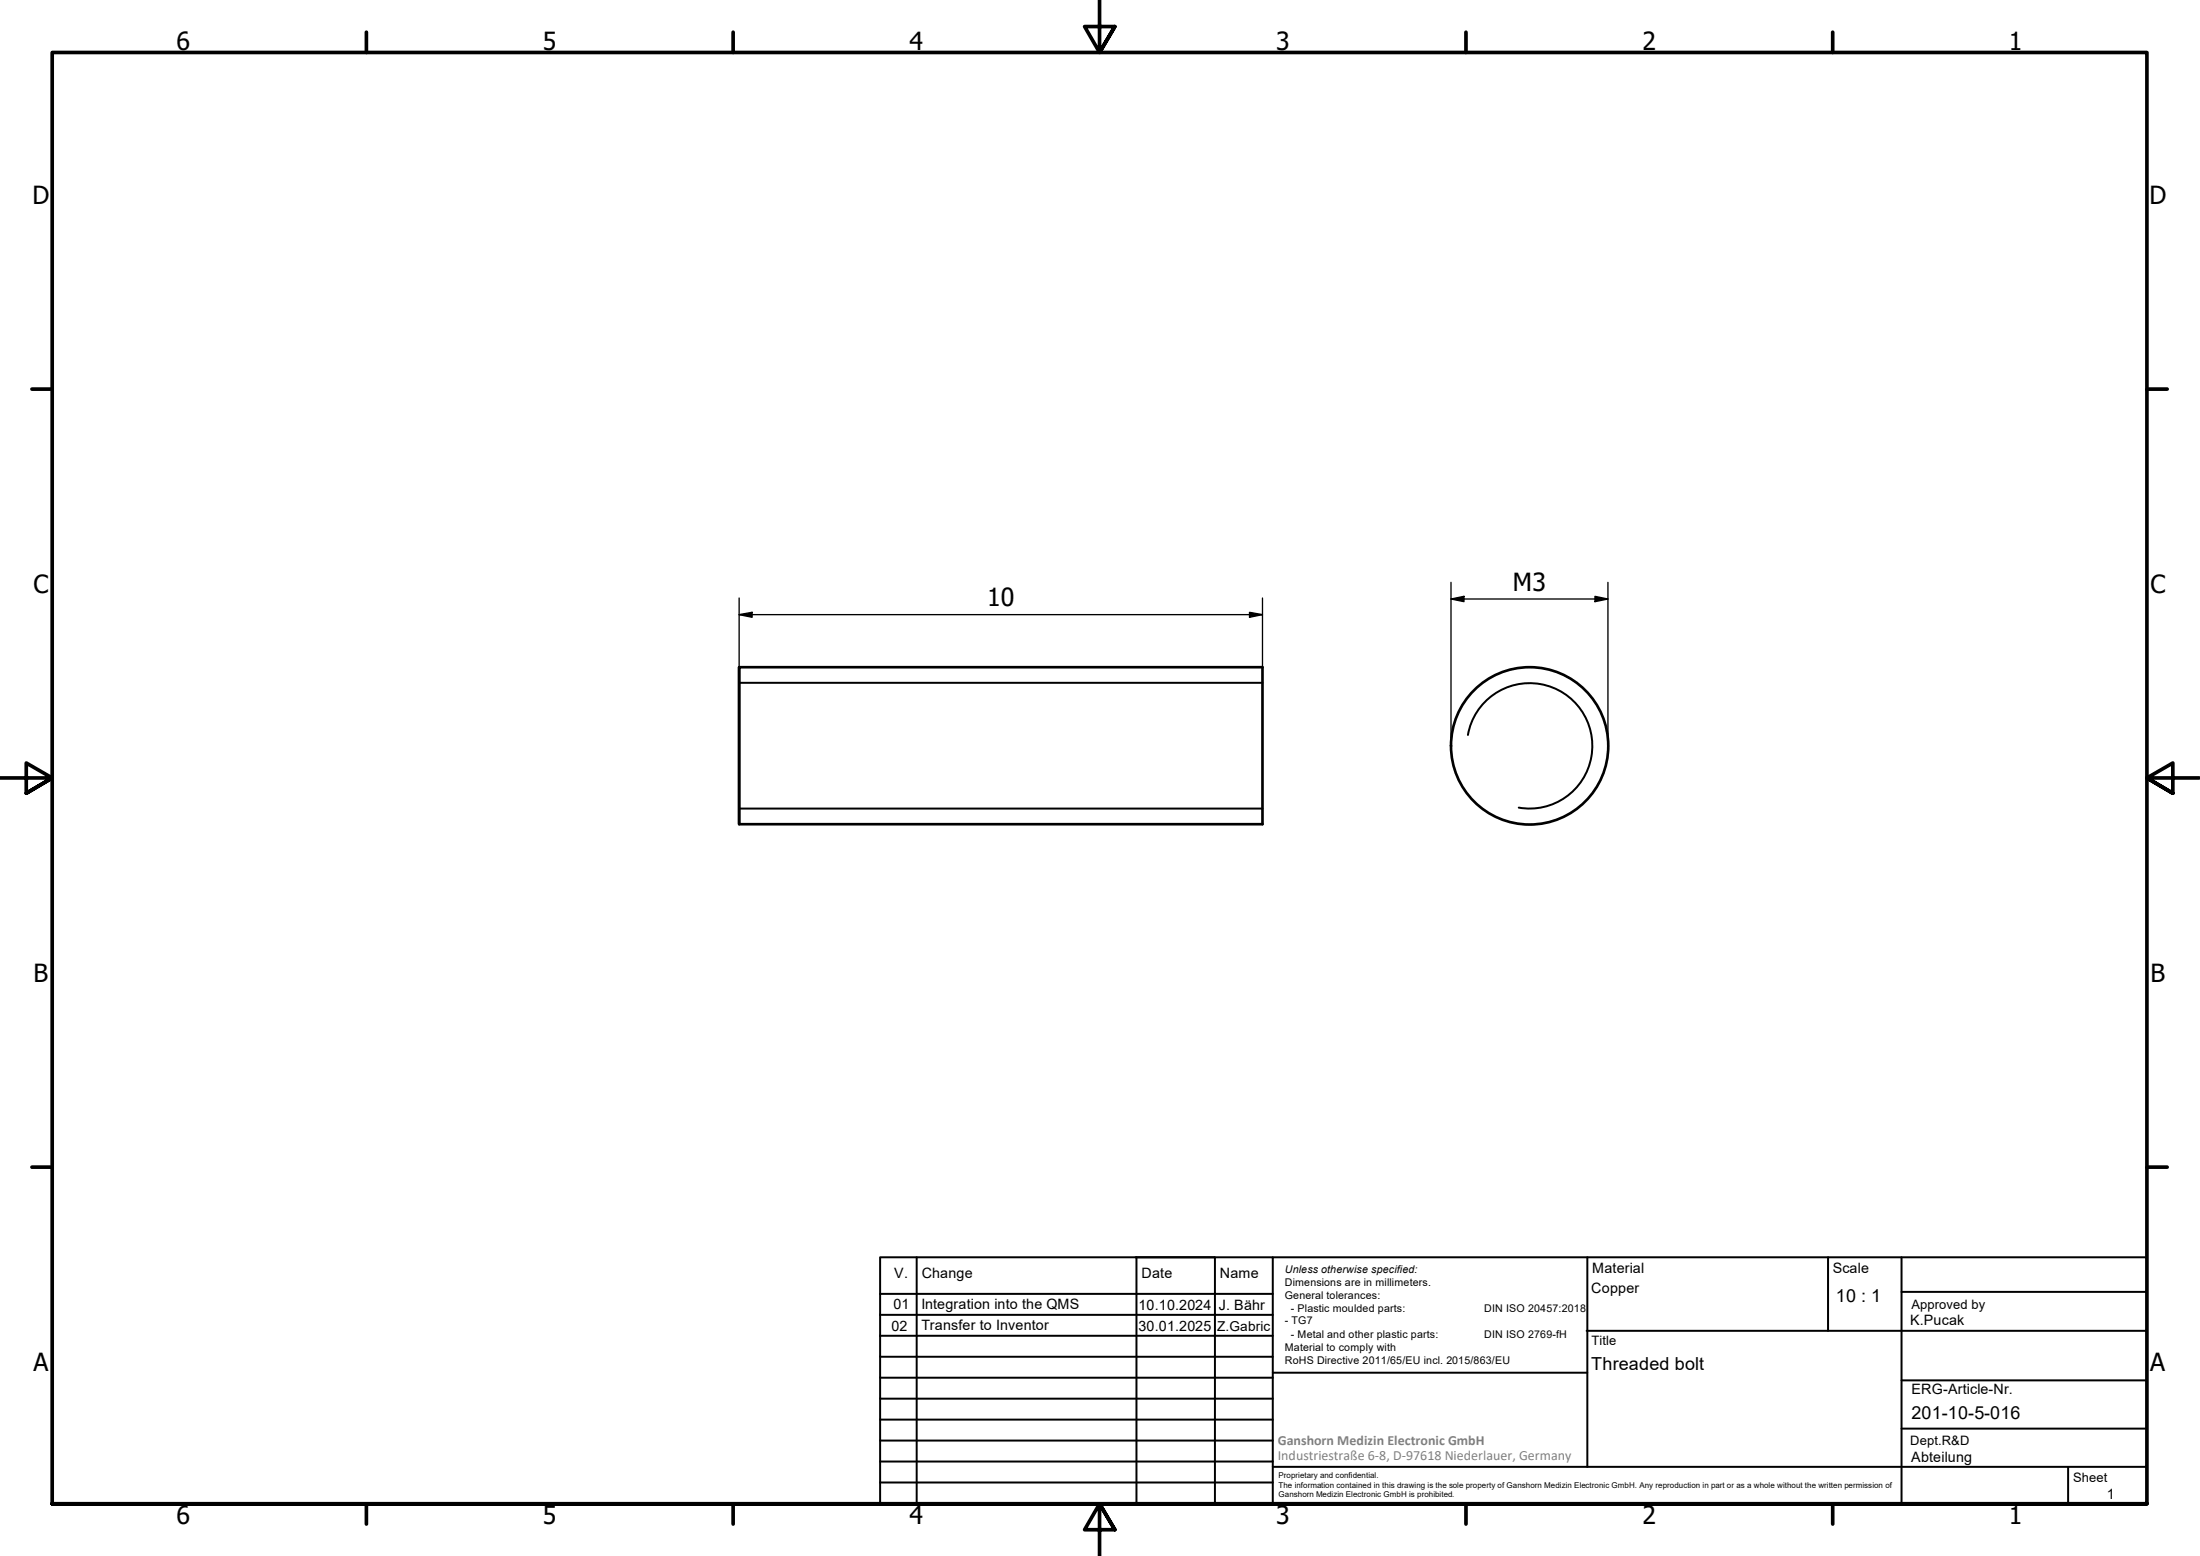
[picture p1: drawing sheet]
<svg xmlns="http://www.w3.org/2000/svg" width="420mm" height="297mm" viewBox="0 0 420 297" stroke-linecap="round" stroke-linejoin="round" font-family="sans-serif">
<!-- layer: Visible (ISO) -->
<g fill="none" stroke="#000" stroke-width=".51">
<path d="M141.2 127.4h99.9v29.9h-99.9zM141.2 127.4v29.9"/>
<circle cx="292.1" cy="142.4" r="15"/>
</g>
<!-- layer: Visible Narrow (ISO) -->
<path d="M141.2 130.4h99.9M141.2 154.4h99.9M280.3 140.3a12 12 0 0 1 13.9-9.7 12 12 0 0 1 9.7 13.9 12 12 0 0 1-13.8 9.7" fill="none" stroke="#000" stroke-width=".38"/>
<!-- layer: Border (ISO) -->
<g fill="none" stroke="#000" stroke-width=".7">
<path d="M70 6.1v3.9M140 6.1v3.9M210 0v10l-2.9-4.9h5.8l-2.9 4.9 2.9-4.9M280 6.1v3.9M350 6.1v3.9M6.1 74.3h3.9M410 74.3h3.9M0 148.5h10l-5-2.8v5.7l5-2.9-5 2.9M420 148.5h-10l5-2.8v5.7l-5-2.9 5 2.9M6.1 222.8h3.9M410 222.8h3.9M10 287.1v-277.1h400v277.1h-400h400"/>
<path d="M70 287.1v3.8M140 287.1v3.8M212.9 292l-2.9-4.9 2.9 4.9h-5.8l2.9-4.9v9.9M280 287.1v3.8M350 287.1v3.8"/>
</g>
<!-- layer: TitleBlock -->
<g fill="none" stroke="#000" stroke-width=".38">
<path d="M168.1 251h75M168.1 247h75M168.1 255h75M168.1 259h75M175.1 240v47M216.9 240h15M217 240v47M232 240v47M243.1 240.1v46.9h-75v-47h241.9v47.1h-167M303 254h107M303.1 240v40M349.1 240v14"/>
<path d="M363.2 240v47.1M363.2 246.6h46.8M168.1 271h75M168.1 263h75M168.1 267h75M168.1 275h75M168.1 279h75M243.1 262.1h60M363.2 272.7h46.8M363.2 263.5h46.8M168.1 283h75M216.9 287h15"/>
<path d="M243.1 280h166.9M395 280.1v7"/>
</g>
<!-- layer: Dimension (ISO) -->
<path d="M141.2 117.3l2.4-.4v.9zM141.2 117.3h99.9M141.2 114.2v13.2M238.6 116.9l2.5 .4-2.5 .5zM241.1 114.2v13.2M277.1 114.3l2.5-.5v1.1zM277.1 114.3h30M277.1 111.2v31.2M304.6 113.8l2.5 .5-2.5 .6zM307.1 111.2v31.2" fill="none" stroke="#000" stroke-width=".25"/>
<path d="M141.2 117.3l2.4-.4v.9zM238.6 116.9l2.5 .4-2.5 .5zM277.1 114.3l2.5-.5v1.1zM304.6 113.8l2.5 .5-2.5 .6z" fill="#000"/>
<g font-size="4.8">
<text x="33.7" y="9.6">6</text>
<text x="103.7" y="9.6">5</text>
<text x="173.7" y="9.6">4</text>
<text x="243.7" y="9.6">3</text>
<text x="313.7" y="9.6">2</text>
<text x="383.7" y="9.6">1</text>
<text x="6.2" y="38.9">D</text>
<text x="410.5" y="38.9">D</text>
<text x="6.4" y="113.1">C</text>
<text x="288.9" y="112.8">M3</text>
<text x="410.7" y="113.1">C</text>
<text x="188.5" y="115.7">10</text>
<text x="6.4" y="187.4">B</text>
<text x="410.7" y="187.4">B</text>
<text x="6.4" y="261.7">A</text>
<text x="410.7" y="261.7">A</text>
<text x="33.7" y="290.9">6</text>
<text x="103.7" y="290.9">5</text>
<text x="173.7" y="290.9">4</text>
<text x="243.7" y="290.9">3</text>
<text x="313.7" y="290.9">2</text>
<text x="383.7" y="290.9">1</text>
</g>
<g font-size="3.4">
<text x="350.6" y="248.5">10 : 1</text>
<text x="303.9" y="261.6">Threaded bolt</text>
<text x="365.1" y="270.9">201-10-5-016</text>
</g>
<g font-size="2.7">
<text x="170.8" y="244">V.</text>
<text x="176" y="244">Change</text>
<text x="218" y="244">Date</text>
<text x="233" y="244">Name</text>
<text x="304.1" y="243">Material</text>
<text x="350" y="243.1">Scale</text>
<text x="170.6" y="249.9">01</text>
<text x="176" y="249.9">Integration into the QMS</text>
<text x="217.4" y="250">10.10.2024</text>
<text x="232.8" y="250">J. Bähr</text>
<text x="303.9" y="246.8">Copper</text>
<text x="170.2" y="254.1">02</text>
<text x="176" y="253.9">Transfer to Inventor</text>
<text x="217.4" y="254">30.01.2025</text>
<text x="364.8" y="253">K.Pucak</text>
<text x="365.1" y="266.1">ERG-Article-Nr.</text>
<text x="365" y="279">Abteilung</text>
<text x="402.3" y="286.2">1</text>
</g>
<g font-size="2.7" fill="#808080">
<text x="244" y="275.8">Ganshorn Medizin Electronic GmbH</text>
<text x="244" y="278.7">Industriestraße 6-8, D-97618 Niederlauer, Germany</text>
</g>
<text font-size="2.6" x="232.5" y="254.1">Z.Gabric</text>
<g font-size="2.5">
<text x="365.1" y="249.9">Approved by</text>
<text x="304" y="256.8">Title</text>
<text x="364.8" y="275.8">Dept.R&amp;D</text>
<text x="395.9" y="282.9">Sheet</text>
</g>
<g font-size="2">
<text x="245.4" y="242.9">Unless otherwise specified:</text>
<text x="245.4" y="245.4">Dimensions are in millimeters.</text>
<text x="245.4" y="247.9">General tolerances:</text>
<text x="246.5" y="250.4">- Plastic moulded parts:</text>
<text x="283.5" y="250.4">DIN ISO 20457:2018</text>
<text x="245.4" y="252.8">- TG7</text>
<text x="245.4" y="257.9">Material to comply with</text>
<text x="246.5" y="255.4">- Metal and other plastic parts:</text>
<text x="283.5" y="255.4">DIN ISO 2769-fH</text>
<text x="245.4" y="260.3">RoHS Directive 2011/65/EU incl. 2015/863/EU</text>
</g>
<g font-size="1.5">
<text x="244.2" y="282.2">Proprietary and confidential.</text>
<text x="244.2" y="284">The information contained in this drawing is the sole property of Ganshorn Medizin Electronic GmbH. Any reproduction in part or as a whole without the written permission of</text>
<text x="244.2" y="285.8">Ganshorn Medizin Electronic GmbH is prohibited.</text>
</g>
</svg>
